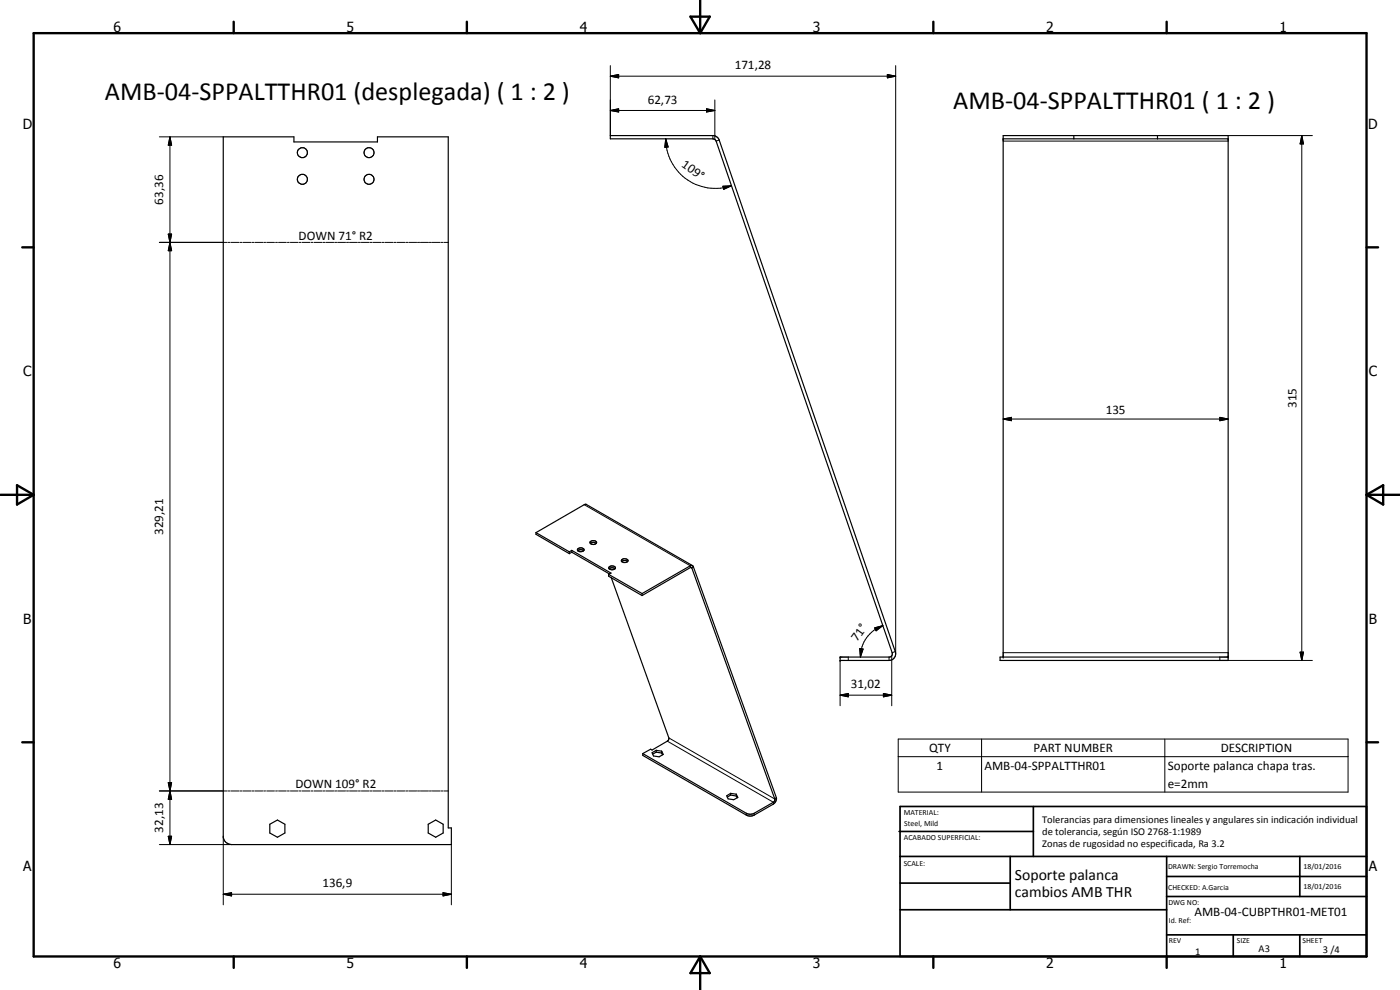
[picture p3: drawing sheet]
<svg xmlns="http://www.w3.org/2000/svg" width="420mm" height="297mm" viewBox="0 0 420 297" stroke-linecap="round" stroke-linejoin="round" font-family="sans-serif">
<g fill="none" stroke="#000" stroke-width=".35">
<path d="M67 41.1h21.2v1.5h25.1v-1.5h21.2v207.3h1v5h-66a2.57 2.57 0 0 1-2.5-2.2zM183.2 40.7h31.1l1 .5 .4 .5 53 153.8a2 2 0 0 1-1.9 2.7h-14.7v-1.1h14.9l.6-.3 .2-.7-53-153.9-.9-.5h-30.7zM301.1 41.7h67.5M322.3 40.7v1M347.4 40.7v1M160.9 159.8v.5l9.9 5.8M160.9 159.8l9.9 5.8M160.9 159.8l14.4-8.4 .6-.1 31.9 18.4M170.8 165.6v.5M171.6 165.1l11.8 6.9-.7 .3M171.6 165.1v.6M171.6 165.7l11.3 6.5"/>
<path d="M171.6 165.1l-.8 .5M171.6 165.7l-.8 .4M173.4 165.2a1.46 1.46 0 0 1 1.8 0M173.4 164.7a1.13 1.13 0 0 1 1.9 .4 1.32 1.32 0 0 1-2 0zM177.2 163.1a1.27 1.27 0 0 1 1.7 0M179 163v-.1a1.07 1.07 0 0 0-.9-.7 1.07 1.07 0 0 0-1 .6l.1 .3M179 163a1.38 1.38 0 0 1-1.8 .1M182.7 172.3v.6l10 5.8M182.7 172.3l10 5.8M182.8 170.1a1.18 1.18 0 0 1 1.9 .4 1.14 1.14 0 0 1-2-.2zM182.8 170.6a1.46 1.46 0 0 1 1.8 0M183.5 173.4l17.2 48v.5l-.4 .5-4.6 2.6-.4-.2-2.4 1.3"/>
<path d="M186.6 168.5l.3-.2a1.36 1.36 0 0 1 1.5 .2M186.7 167.9a1.17 1.17 0 0 1 1.8 .4 1.12 1.12 0 0 1-2-.2zM192.7 178.1v.6M192.7 178.7l14.5-8.4h.4l25 69.6-.5 .8-5.8 3.3a2.48 2.48 0 0 1-2.3 0l-31.1-17.9M207.8 169.7l25.2 69.6a1.94 1.94 0 0 1-.9 2l-5.8 3.3a2.48 2.48 0 0 1-2.3 0l-31.1-17.9v-.6M207.8 169.7l-.6 .1-14.5 8.3M301.1 197.1v-156.4h67.5v157.5h-68.5v-1.1h68.5M196.9 225.1l-1.2 .7 .4 1 1.7 .3 1.2-.7-.4-1M196.9 225.1l1.7 .3M196.9 225.1v.6M196.9 225.7l1.7 .2M196.9 225.7l-1 .6"/>
<path d="M198.6 225.4v.5M198.6 225.9l.2 .6M219.3 238l-1.2 .8 .4 .9 1.7 .2 1.2-.6-.4-1M219.3 238l1.7 .3M219.3 238.5l-1 .7M219.3 238v.5M219.3 238.5l1.7 .3M221 238.3v.5M221 238.8l.2 .6M81 247.3l2.3-1.3 2.2 1.3v2.6l-2.2 1.3-2.3-1.3zM128.5 247.3l2.3-1.3 2.2 1.3v2.6l-2.2 1.3-2.3-1.3z"/>
<circle cx="90.7" cy="45.8" r="1.51"/>
<circle cx="90.8" cy="53.8" r="1.49"/>
<circle cx="110.7" cy="45.8" r="1.51"/>
<circle cx="110.7" cy="53.8" r="1.51"/>
</g>
<g fill="none" stroke="#000" stroke-width=".3">
<path d="M183.2 19.7v21M268.8 19.7v176.5M183.2 33.1l2.5-.5v1zM183.2 22.9l2.5-.5v1zM183.2 33.1h31.3M183.2 22.9h85.6M212 32.6l2.5 .5-2.5 .5zM214.5 30v11.9M266.3 22.4l2.5 .5-2.5 .5zM47.8 41.1h19.2M51 41.1l.5 2.5h-1zM51 41.1v212.3"/>
<path d="M199.8 41.7l.7 2.4-1 .1zM199.8 41.7a14.9 14.9 0 0 0 19.7 14.1M213.9 40.7v1M215.8 42l-.9 .3M216.9 55.9l2.6-.1-2.3 1zM301.1 42.3h67.5M368.6 40.7h25.3M390.7 40.7l.5 2.5h-1zM390.7 40.7v157.5M47.8 72.7h20.4M50.5 70.2h1l-.5 2.5zM50.5 70.2l1 5h-1l1-5z"/>
<path d="M51 72.7l.5 2.5h-1zM68.5 72.7h.6M69.4 72.7h2.3M72 72.7h.6M72.9 72.7h2.4M75.6 72.7h.6M76.5 72.7h2.4M79.2 72.7h.5M80 72.7h2.4M82.7 72.7h.6M83.6 72.7h2.3M86.3 72.7h.5"/>
<path d="M87.2 72.7h2.3M89.8 72.7h.6M90.7 72.7h2.3M93.4 72.7h.5M94.3 72.7h2.3M96.9 72.7h.6M97.8 72.7h2.3M100.4 72.7h.6M101.3 72.7h2.4M104 72.7h.6M104.9 72.7h2.4M107.6 72.7h.6"/>
<path d="M108.4 72.7h2.4M111.1 72.7h.6M112 72.7h2.4M114.7 72.7h.6M115.6 72.7h2.3M118.2 72.7h.6M119.1 72.7h2.4M121.8 72.7h.6M122.7 72.7h2.3M125.3 72.7h.6M126.2 72.7h2.4M128.9 72.7h.6"/>
<path d="M129.7 72.7h2.4M132.4 72.7h.6M133.3 72.7h1.2M301.1 125.7l2.5-.5v1zM301.1 125.7h67.5M366.1 125.2l2.5 .5-2.5 .5zM175.3 151.4l31.9 18.4v.5M208.1 170l-.5 .4-.3-.2M252.1 198.2v13.6M254.6 197.1v1.1M258 194.6l1 .1-.8 2.4zM262.5 188.4l2.5-.7-2.1 1.6z"/>
<path d="M265 187.7a10.2 10.2 0 0 0-5 3.7l-.7 1.2a10.3 10.3 0 0 0-1.1 4.5M266.8 197.1v1.1M267.6 196.8v15M268.7 195.5l-1 .3M301.1 195.8h67.5M366.1 197.1v1.1h27.8M390.2 195.7h1l-.5 2.5zM252.1 208.6l2.5-.5v1zM252.1 208.6h15.5M265.1 208.1l2.5 .5-2.5 .5zM47.8 237.3h20.4M50.5 234.8h1l-.5 2.5z"/>
<path d="M50.5 234.8l1 5h-1l1-5zM51 237.3l.5 2.5h-1zM68.5 237.3h.6M69.4 237.3h2.3M72 237.3h.6M72.9 237.3h2.4M75.6 237.3h.6M76.5 237.3h2.4M79.2 237.3h.5M80 237.3h2.4M82.7 237.3h.6M83.6 237.3h2.3"/>
<path d="M86.3 237.3h.5M87.2 237.3h2.3M89.8 237.3h.6M90.7 237.3h2.3M93.4 237.3h.5M94.3 237.3h2.3M96.9 237.3h.6M97.8 237.3h2.3M100.4 237.3h.6M101.3 237.3h2.4M104 237.3h.6M104.9 237.3h2.4"/>
<path d="M107.6 237.3h.6M108.4 237.3h2.4M111.1 237.3h.6M112 237.3h2.4M114.7 237.3h.6M115.6 237.3h2.3M118.2 237.3h.6M119.1 237.3h2.4M121.8 237.3h.6M122.7 237.3h2.3M125.3 237.3h.6M126.2 237.3h2.4"/>
<path d="M128.9 237.3h.6M129.7 237.3h2.4M132.4 237.3h.6M133.3 237.3h1.2M200.3 222.4l31.8 18.3v.6M200.7 221.4l31.8 18.3 .5-.4M269.6 221.7h135v16h-135zM269.6 227h135M294.6 221.7v16M349.6 221.7v16M47.8 253.4h21.7M50.5 250.9h1l-.5 2.5z"/>
<path d="M67 250.9v20.6M135.5 253.4v18.1M224 244v.6M226.3 244v.6M67 268.3l2.5-.5v1zM67 268.3h68.5M133 267.8l2.5 .5-2.5 .5z"/>
</g>
<g fill="#000">
<circle cx="252.1" cy="197.1" r=".18"/>
<circle cx="252.1" cy="198.2" r=".18"/>
<circle cx="301.1" cy="197.1" r=".18"/>
<circle cx="368.6" cy="197.1" r=".18"/>
</g>
<g fill="none" stroke="#000" stroke-width=".71">
<path d="M10.1 9.9h400v277.1h-400zM70.1 6.5v3.4M140.1 6.5v3.4M207.2 5h5.8l-2.9 4.9zM210.1 0v9.9M280.1 6.5v3.4M350.1 6.5v3.4M6.7 74.2h3.4M410.1 74.2h3.5M.1 148.5h10M5.1 145.6l5 2.9-5 2.9zM410.1 148.5h10"/>
<path d="M410.1 148.5l5-2.9v5.8zM6.7 222.7h3.4M410.1 222.7h3.5M70.1 287v3.4M140.1 287v3.4M210.1 287v10M210.1 287l2.9 5h-5.8zM280.1 287v3.4M350.1 287v3.4"/>
</g>
<g fill="none" stroke="#000" stroke-width=".51">
<path d="M269.8 249.5h40.3M270.1 242h140v45h-140zM270.1 257h140M303.2 257v16M310.1 242v15M350.1 257v30M390.1 257v12M270.1 265h33.1M270.1 273h80M350.1 269h60M350.1 263h60M350.1 280.5h60"/>
<path d="M370.1 280.5v6.5M390.1 280.5v6.5"/>
</g>
<g fill="#000">
<path d="M183.2 33.1l2.5-.5v1zM183.2 22.9l2.5-.5v1zM212 32.6l2.5 .5-2.5 .5zM266.3 22.4l2.5 .5-2.5 .5zM51 41.1l.5 2.5h-1zM199.8 41.7l.7 2.4-1 .1zM216.9 55.9l2.6-.1-2.3 1zM390.7 40.7l.5 2.5h-1zM50.5 70.2h1l-.5 2.5zM51 72.7l.5 2.5h-1zM301.1 125.7l2.5-.5v1zM366.1 125.2l2.5 .5-2.5 .5z"/>
<path d="M258 194.6l1 .1-.8 2.4zM262.5 188.4l2.5-.7-2.1 1.6zM390.2 195.7h1l-.5 2.5zM252.1 208.6l2.5-.5v1zM265.1 208.1l2.5 .5-2.5 .5zM50.5 234.8h1l-.5 2.5zM51 237.3l.5 2.5h-1zM50.5 250.9h1l-.5 2.5zM67 268.3l2.5-.5v1zM133 267.8l2.5 .5-2.5 .5z"/>
</g>
<g font-size="7.9">
<text x="31.4" y="29.9">AMB-04-SPPALTTHR01 (desplegada) ( 1 : 2 )</text>
<text x="286" y="32.9">AMB-04-SPPALTTHR01 ( 1 : 2 )</text>
</g>
<g font-size="4.7">
<text x="304.6" y="263.9">Soporte palanca</text>
<text x="304.6" y="269.3">cambios AMB THR</text>
</g>
<g font-size="4.2">
<text x="34" y="9.6">6</text>
<text x="104" y="9.6">5</text>
<text x="174" y="9.6">4</text>
<text x="244" y="9.6">3</text>
<text x="314" y="9.6">2</text>
<text x="384" y="9.6">1</text>
<text x="6.8" y="38.7">D</text>
<text x="410.6" y="38.7">D</text>
<text x="7" y="112.9">C</text>
<text x="410.8" y="112.9">C</text>
<text x="7" y="187.1">B</text>
<text x="410.8" y="187.1">B</text>
<text x="7" y="261.4">A</text>
<text x="410.8" y="261.4">A</text>
<text x="34" y="290.4">6</text>
<text x="104" y="290.4">5</text>
<text x="174" y="290.4">4</text>
<text x="244" y="290.4">3</text>
<text x="314" y="290.4">2</text>
<text x="384" y="290.4">1</text>
</g>
<g font-size="3.9">
<text x="220.5" y="20.8">171,28</text>
<text x="194.4" y="31.1">62,73</text>
<text x="204.4" y="49.9" transform="rotate(35 204.4 49.9)">109°</text>
<text x="49" y="61.4" transform="rotate(-90 49 61.4)">63,36</text>
<text x="89.6" y="72">DOWN 71° R2</text>
<text x="331.8" y="124.2">135</text>
<text x="389.1" y="122.5" transform="rotate(-90 389.1 122.5)">315</text>
<text x="49" y="160.5" transform="rotate(-90 49 160.5)">329,21</text>
<text x="257.3" y="192.7" transform="rotate(-55 257.3 192.7)">71°</text>
<text x="255.4" y="206.5">31,02</text>
<text x="278.8" y="225.7">QTY</text>
<text x="310.1" y="225.6">PART NUMBER</text>
<text x="366.3" y="225.7">DESCRIPTION</text>
<text x="281.1" y="231">1</text>
<text x="295.5" y="231">AMB-04-SPPALTTHR01</text>
<text x="350.5" y="231.1">Soporte palanca chapa tras.</text>
<text x="88.6" y="236.5">DOWN 109° R2</text>
<text x="350.5" y="236.3">e=2mm</text>
<text x="49" y="249.9" transform="rotate(-90 49 249.9)">32,13</text>
<text x="96.8" y="266.2">136,9</text>
<text x="358.5" y="275">AMB-04-CUBPTHR01-MET01</text>
</g>
<g font-size="3.1">
<text x="312.7" y="246.8">Tolerancias para dimensiones lineales y angulares sin indicación individual</text>
<text x="312.7" y="250.4">de tolerancia, según ISO 2768-1:1989</text>
<text x="312.7" y="254">Zonas de rugosidad no especificada, Ra 3.2</text>
<text x="358.7" y="286.5">1</text>
<text x="377.7" y="285.6">A3</text>
<text x="397" y="285.9">3 /4</text>
</g>
<g font-size="2.4">
<text x="271.2" y="244.4">MATERIAL:</text>
<text x="271.3" y="252">ACABADO SUPERFICIAL:</text>
<text x="271.4" y="247.9">Steel, Mild</text>
<text x="271.2" y="259.7">SCALE:</text>
<text x="350.6" y="260.8">DRAWN: Sergio Torremocha</text>
<text x="391.2" y="260.6">18/01/2016</text>
<text x="350.6" y="267">CHECKED: A.Garcia</text>
<text x="391.2" y="266.7">18/01/2016</text>
<text x="350.6" y="271.4">DWG NO:</text>
<text x="350.8" y="276.9">Id. Ref:</text>
<text x="350.8" y="282.8">REV</text>
<text x="371.2" y="282.9">SIZE</text>
<text x="390.9" y="282.9">SHEET</text>
</g>
</svg>
